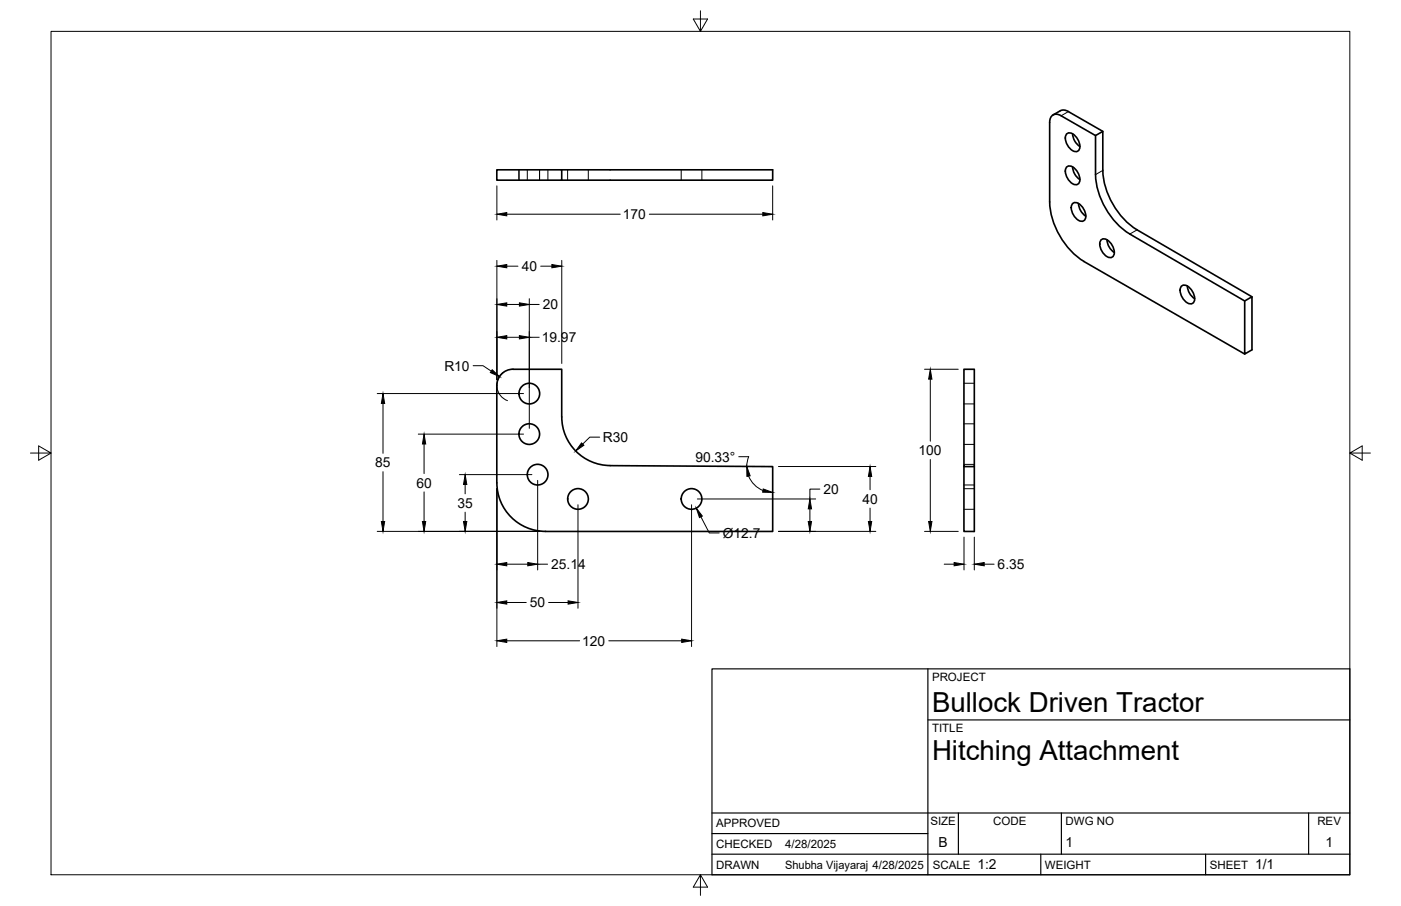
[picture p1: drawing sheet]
<svg xmlns="http://www.w3.org/2000/svg" width="432mm" height="279mm" viewBox="0 0 432 279" stroke-linecap="round" stroke-linejoin="round" font-family="sans-serif">
<!-- layer: Visible -->
<g fill="none" stroke="#000" stroke-width=".51">
<path d="M327 35.7l10.7 6.1 2.2-1.3v12.1a23.5 23.5 0 0 0 10.5 18.3l35.5 20.6M327.1 35.7a2.16 2.16 0 0 0-2.5-.3 2.16 2.16 0 0 0-1.1 2.3v24.6a23.5 23.5 0 0 0 10.6 18.3l49.5 28.6M329.3 34.4l10.6 6.1M329.3 34.4l-1.1-.4h-1l-2.7 1.5M153.1 52.4h20v3.2h-20zM173.1 52.4h65v3.2h-65M328.8 41.2a2.76 2.76 0 0 1 3.5 2.1l.5 1.2a1.56 1.56 0 0 1-.6 2.1 1.56 1.56 0 0 1-2.1-.5 4.3 4.3 0 0 1-1.5-4.5zM328.8 51.4a2.76 2.76 0 0 1 3.5 2.1l.5 1.2a1.56 1.56 0 0 1-.6 2.1 1.56 1.56 0 0 1-2.1-.5 4.3 4.3 0 0 1-1.5-4.5zM330.6 41.3a5 5 0 0 0 2.2 3.9M330.6 51.5a5 5 0 0 0 2.2 3.9M337.7 41.8v12a23.4 23.4 0 0 0 10.5 18.4M330.7 62.7a2.76 2.76 0 0 1 3.5 2l.4 1.3a1.56 1.56 0 0 1-.6 2.1 1.56 1.56 0 0 1-2.1-.5 4.3 4.3 0 0 1-1.5-4.6z"/>
<path d="M332.4 62.8a5 5 0 0 0 2.3 3.9M339.4 73.9a2.76 2.76 0 0 1 3.5 2l.5 1.3a1.56 1.56 0 0 1-.6 2.1 1.56 1.56 0 0 1-2.1-.5 4.3 4.3 0 0 1-1.5-4.6zM341.2 73.9a5 5 0 0 0 2.2 4M348.2 72.2l35.4 20.6 2.3-1.3v16.4l-2.3 1.3v-16.4M364.2 88.2a2.76 2.76 0 0 1 3.5 2l.4 1.3a1.56 1.56 0 0 1-.5 2.1 1.56 1.56 0 0 1-2.1-.6 4.3 4.3 0 0 1-1.6-4.5zM366 88.2a5 5 0 0 0 2.2 3.9M297.1 113.9h3.2v30h-3.2zM188.1 143.6a15 15 0 0 1-15-15v-14.7h-15a5 5 0 0 0-5 5v30a15 15 0 0 0 15 15h70v-20l-50.1-.3M297.1 143.9v20h3.2v-20"/>
<circle cx="163.1" cy="133.9" r="3.2"/>
<circle cx="163.1" cy="121.4" r="3.2"/>
<circle cx="165.7" cy="146.4" r="3.2"/>
<circle cx="178.1" cy="153.9" r="3.2"/>
<circle cx="213.1" cy="153.9" r="3.2"/>
</g>
<!-- layer: Hidden -->
<g fill="none" stroke="#000" stroke-width=".31">
<path d="M159.9 52.4v3.2M162.5 52.4v3.2M166.3 52.4v3.2M168.9 52.4v3.2M174.9 52.4v3.2M181.3 52.4v3.2M210 52.4v3.2M216.3 52.4v3.2M297.1 118.2h3.2M297.1 124.6h3.2M297.1 137.1h3.2M297.1 130.7h3.2"/>
<path d="M297.1 149.6h3.2M297.1 143.2h3.2M297.1 157.1h3.2M297.1 150.7h3.2"/>
</g>
<!-- layer: Visible Narrow -->
<path d="M329.3 34.4l-2.3 1.3M339.9 52.6l-2.2 1.2M350.5 70.9l-2.3 1.3" fill="none" stroke="#000" stroke-width=".31"/>
<!-- layer: Border -->
<path d="M15.7 9.7h400.3v260.1h-400.3zM215.9 3.3v6.4l-2.2-3.8h4.4l-2.2 3.8M9.4 139.7h6.3l-3.8-2.2v4.4l3.8-2.2M416 139.7l3.8 2.2v-4.4l-3.8 2.2h6.4M215.9 269.8l2.2 3.8h-4.4l2.2-3.8v6.3" fill="none" stroke="#000" stroke-width=".31"/>
<!-- layer: Titleblock -->
<path d="M219.4 206.3h196.6v63.5h-196.6zM286 206.3v63.5M286 222h130M219.4 257.1h66.6M219.4 250.7h196.6M295.4 250.7v12.7M327.1 250.7v12.7M403.3 250.7v12.7M219.4 263.4h196.6M320.8 263.4v6.4M371.6 263.4v6.4" fill="none" stroke="#000" stroke-width=".36"/>
<!-- layer: FD_Dimensions -->
<g fill="none" stroke="#000" stroke-width=".31">
<path d="M153.1 57.3v10.5M238.1 57.3v10.5M156.2 66.1h35M200.1 66.1h35M153.1 80.3v36.8M156.2 93.9h3.9M156.2 82.1h3.4M163.1 92.1v40M163.1 93.9h3.1M166.6 82.1h3.5M173.1 80.3v31.8M145.8 112.8h3.1l2.5 1.7"/>
<path d="M155.2 114.8a5 5 0 0 0 1.2 8.8M156.2 104h3.9M163.1 104h3.1M284.9 113.9h10.4M286.7 116.9v19.2M116.3 121.4h45.1M118 124.4v15.4M128.9 133.9h32.5M130.7 136.9v9.2M184.8 134.8h-3l-2.2 2.1M118 145.5v15.3M130.7 151.7v9.1"/>
<path d="M141.6 146.4h22.3M143.4 149.4v2.9M143.4 157.9v2.9M153.1 150.7v48.7M165.7 148.1v27.7M178.1 155.7v31.9M213.1 155.7v43.7M214.9 153.9h36.5M216 159.4l2.6 5h3.1M227.7 140.8h3.1l-.6 3M230.7 146.8a8 8 0 0 0 4.5 4.5M239.9 143.9h30"/>
<path d="M249.6 156.9v3.9M252.7 150.8h-3.1v3.1M268.2 146.9v4.1M268.2 156.7v4.1M286.7 141.7v19.1M116.3 163.9h50.1M156.2 174h6.5M165.7 174h3.1M239.9 163.9h30M284.9 163.9h10.4M291 174h3.1M297.1 165.7v10.1"/>
<path d="M300.3 165.7v10.1M303.3 174h3.1M156.2 197.6h22.4M156.2 185.8h6M169.1 185.8h6M187.6 197.6h22.5"/>
</g>
<g fill="#000" stroke="#000" stroke-width=".31">
<path d="M153.1 66.1l3.1-.5v1zM235.1 65.6l3 .5-3 .5zM153.1 93.9l3.1-.5v1zM153.1 82.1l3.1-.5v1zM160.1 93.4l3 .5-3 .5zM170.1 81.6l3 .5-3 .5zM151.7 114l2.3 2.1-2.9-1.2zM153.1 104l3.1-.5v1zM160.1 103.5l3 .5-3 .5zM286.7 113.9l.5 3h-1zM118 121.4l.6 3h-1.1zM130.7 133.9l.5 3h-1z"/>
<path d="M179.2 136.6l.8 .7-2.6 1.8zM143.4 146.4l.5 3h-1zM214.6 156.7l1.9 2.5-.9 .4zM230.1 143.8l1.1 2.9-1 .2zM235.2 150.8l2.9 1.1-3-.1zM249.6 153.9l.5 3h-1zM268.2 143.9l.5 3h-1zM117.5 160.8h1.1l-.6 3.1zM130.2 160.8h1l-.5 3.1zM142.9 160.8h1l-.5 3.1zM153.1 174l3.1-.5v1zM162.7 173.5l3 .5-3 .5z"/>
<path d="M249.1 160.8h1l-.5 3.1zM267.7 160.8h1l-.5 3.1zM286.2 160.8h1l-.5 3.1zM294.1 173.5l3 .5-3 .5zM300.3 174l3-.5v1zM153.1 197.6l3.1-.5v1zM153.1 185.8l3.1-.5v1zM175.1 185.3l3 .5-3 .5zM210.1 197.1l3 .5-3 .5z"/>
</g>
<g font-size="8.5">
<text x="287.3" y="219.5">Bullock Driven Tractor</text>
<text x="287.3" y="234.5">Hitching Attachment</text>
</g>
<g font-size="4.3">
<text x="192" y="67.6">170</text>
<text x="160.8" y="83.6">40</text>
<text x="167.3" y="95.4">20</text>
<text x="167" y="105.5">19.97</text>
<text x="136.9" y="114.3">R10</text>
<text x="185.8" y="136.3">R30</text>
<text x="214.3" y="142.3">90.33°</text>
<text x="283" y="140.4">100</text>
<text x="115.7" y="144.1">85</text>
<text x="128.4" y="150.4">60</text>
<text x="253.8" y="152.3">20</text>
<text x="265.9" y="155.4">40</text>
<text x="141" y="156.6">35</text>
<text x="222.8" y="165.8">Ø12.7</text>
<text x="169.9" y="175.5">25.14</text>
<text x="307.5" y="175.5">6.35</text>
<text x="163.3" y="187.3">50</text>
<text x="179.5" y="199.1">120</text>
<text x="289.3" y="261.2">B</text>
<text x="328.4" y="261.2">1</text>
<text x="408.5" y="261.2">1</text>
<text x="301.2" y="268.1">1:2</text>
<text x="386.8" y="268.1">1/1</text>
</g>
<g font-size="3.5">
<text x="287.3" y="210.1">PROJECT</text>
<text x="287.3" y="225.8">TITLE</text>
<text x="220.7" y="255.2">APPROVED</text>
<text x="286.7" y="254.5">SIZE</text>
<text x="306.1" y="254.5">CODE</text>
<text x="328.4" y="254.5">DWG NO</text>
<text x="406" y="254.5">REV</text>
<text x="220.7" y="261.5">CHECKED</text>
<text x="242" y="261.5">4/28/2025</text>
<text x="220.7" y="267.9">DRAWN</text>
<text x="242" y="267.9">Shubha Vijayaraj 4/28/2025</text>
<text x="287.5" y="267.9">SCALE</text>
<text x="322.1" y="267.9">WEIGHT</text>
<text x="372.9" y="267.9">SHEET</text>
</g>
</svg>
